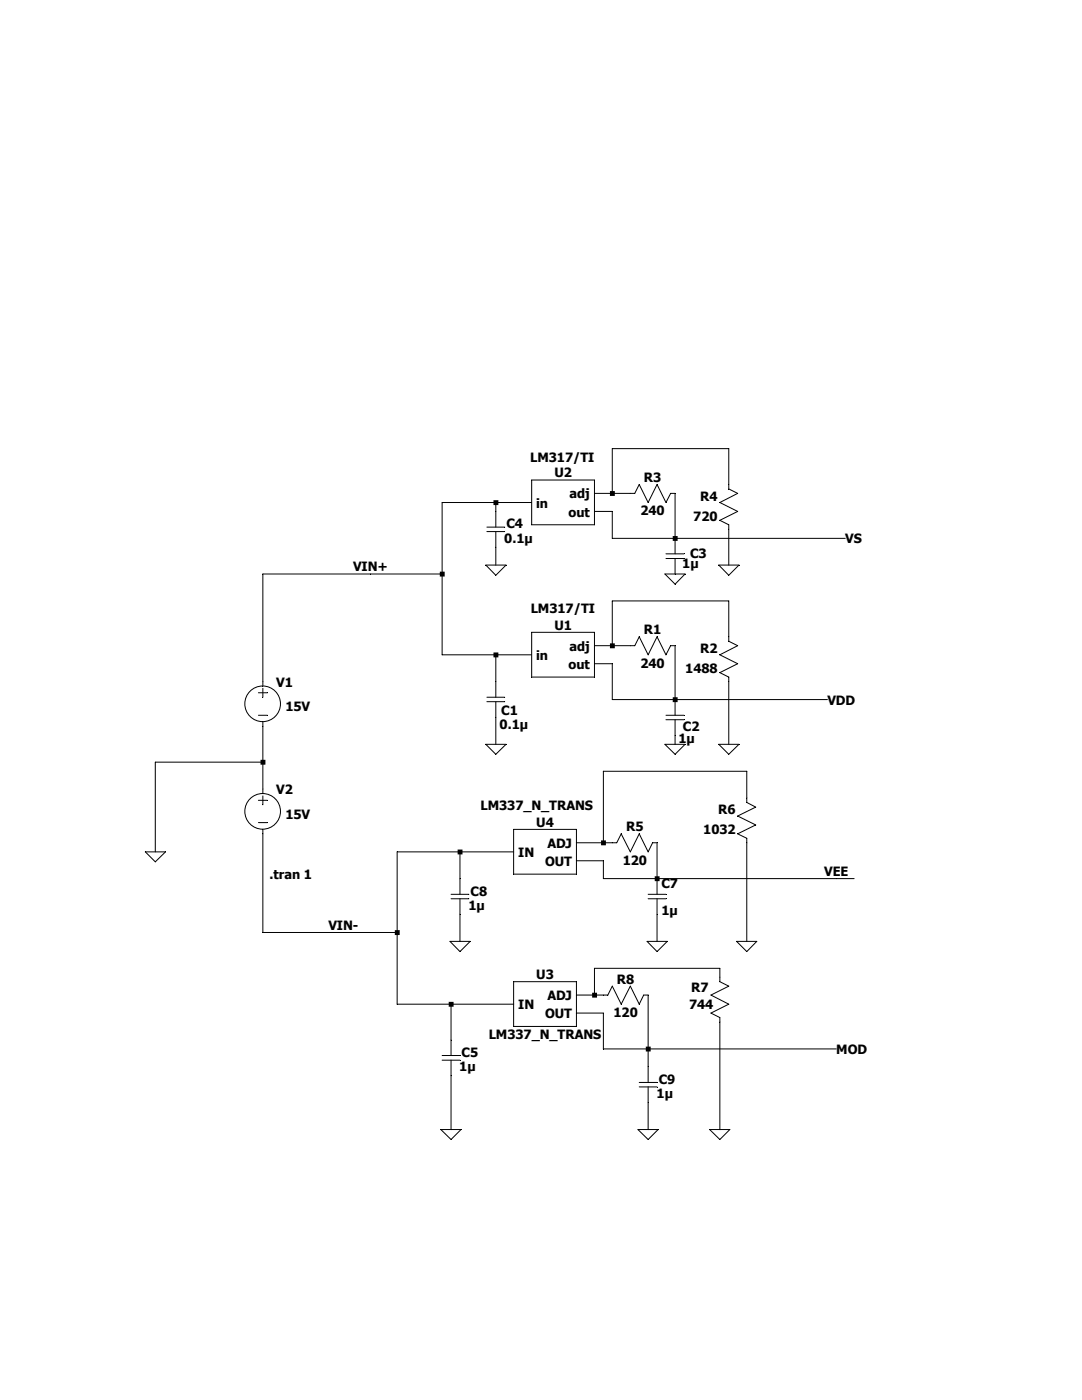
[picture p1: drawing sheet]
<svg xmlns="http://www.w3.org/2000/svg" width="216mm" height="279mm" viewBox="0 0 216 279" stroke-linecap="round" stroke-linejoin="round" font-family="sans-serif">
<g fill="none" stroke="#000" stroke-width=".2">
<path d="M51.6 138.3h1.7M52.5 136v.9M52.5 137.4v1.7M51.6 142.7h1.7M52.5 144.1v.8"/>
<circle cx="52.4" cy="140.5" r="3.6"/>
</g>
<path d="M106.1 126.2h12.5v8.9h-12.5z" fill="#fff"/>
<path d="M97.2 139.1h3.5M98.9 136v3.1M106.1 126.2h12.5v8.9h-12.5zM125.8 128.9h.9l.9-1.8 1.7 3.6 1.8-3.6 1.8 3.6 .9-1.8h.9M134.7 139.6v3.1M145.4 127.1v.9l1.8 .9-3.6 1.8 3.6 1.8-3.6 1.7 1.8 .9v.9M97.2 140h3.5M98.9 140v3.2M132.9 142.7h3.6M132.9 143.6h3.6M134.7 143.6v3.2" fill="none" stroke="#000" stroke-width=".2"/>
<path d="M106.1 95.8h12.5v8.9h-12.5z" fill="#fff"/>
<path d="M106.1 95.8h12.5v8.9h-12.5zM125.8 98.5h.9l.9-1.8 1.7 3.6 1.8-3.6 1.8 3.6 .9-1.8h.9M145.4 96.7v.9l1.8 .9-3.6 1.8 3.6 1.8-3.6 1.7 1.8 .9v.9M97.2 105.2h3.5M97.2 106.1h3.5M98.9 102.1v3.1M98.9 106.1v3.1M132.9 110.5h3.6M132.9 111.5h3.6M134.7 107.4v3.1M134.7 111.5v3.1" fill="none" stroke="#000" stroke-width=".2"/>
<path d="M102.5 195.9h12.5v9h-12.5z" fill="#fff"/>
<path d="M102.5 195.9h12.5v9h-12.5z" fill="none" stroke="#000" stroke-width=".2"/>
<path d="M102.5 165.5h12.5v9h-12.5z" fill="#fff"/>
<g fill="none" stroke="#000" stroke-width=".2">
<path d="M118.6 98.5h7.2M134.7 98.5v8.9M145.4 96.7v-7.2h-23.2v9M88.2 114.6h-35.7v21.4M96.9 112.8h4.1l-2.1 2zM98.9 100.3v1.8M98.9 109.2v3.6M106.1 100.3h-17.9v30.4h17.9M118.6 102.1h3.6v5.3h46.5M132.7 114.6h4l-2 2zM143.4 112.8h4l-2 2zM145.4 105.6v7.2"/>
<path d="M98.9 130.7v5.3M118.6 132.5h3.6v7.1h42.9M118.6 128.9h7.2M134.7 128.9v10.7M145.4 127.1v-7.2h-23.2v9M145.4 136v12.5M51.6 159.7h1.7M52.5 144.9v13.5M52.5 158.8v1.8M52.5 152.1h-21.5v17.9M96.9 148.5h4.1l-2.1 2zM98.9 143.2v5.3"/>
<path d="M132.7 148.5h4l-2 2zM134.7 146.8v1.7M143.4 148.5h4l-2 2zM29 170h4l-2 2zM51.6 164.2h1.7M52.5 165.5v20.6h26.7M90 178.5h3.6M90 179.4h3.6M91.8 170v8.5M91.8 179.4v8.5M102.5 165.5h12.5v9h-12.5zM102.5 170h-23.3v30.4h23.3"/>
<path d="M115 168.2h8.1l.9-1.8 1.8 3.6 1.8-3.6 1.7 3.6 .9-1.8h.9v10.3M115 171.8h5.4v3.5h50M120.4 168.2v-14.3h28.6v6.2l1.8 1-3.6 1.8 3.6 1.7-3.6 1.8 1.8 .9v20.6M129.3 178.5h3.6M129.3 179.4h3.6M131.1 179.4v8.5M89.8 187.9h4l-2 2zM115 198.6h6.3l.9-1.8 1.8 3.6 1.8-3.6 1.8 3.6 .8-1.8h.9v17.4M118.6 198.6v-5.3h25v2.6l1.8 .9-3.5 1.8 3.5 1.8-3.5 1.8 1.7 .9v22.3M129.1 187.9h4l-2 2zM147 187.9h4l-2 2zM88.2 210.7h3.6"/>
<path d="M88.2 211.6h3.6M90 200.4v10.3M90 211.6v13.8M115 202.2h5.4v7.1h46.5M127.6 216h3.5M127.6 216.9h3.5M129.3 216.9v8.5M88 225.4h4l-2 2zM127.3 225.4h4l-2 2zM141.6 225.4h4l-2 2z"/>
<circle cx="52.4" cy="161.9" r="3.6"/>
</g>
<path d="M52 151.6h1v1h-1zM78.8 185.6h1v1h-1zM87.8 114.1h.9v1h-.9zM89.5 199.9h1v1h-1zM91.3 169.5h1v1h-1zM98.5 99.8h.9v1h-.9zM98.5 130.2h.9v1h-.9zM118.2 198.1h.9v1h-.9zM119.9 167.7h1v1h-1zM121.7 98h1v1h-1zM121.7 128.4h1v1h-1zM128.9 208.9h.9v.9h-.9zM130.6 174.9h1v1h-1zM134.2 107h1v.9h-1zM134.2 139.1h1v1h-1z" fill-rule="evenodd" fill="#000"/>
<g font-size="2.6">
<text x="105.8" y="92.3">LM317/TI</text>
<text x="110.6" y="95.3">U2</text>
<text x="107" y="101.3">in</text>
<text x="113.6" y="99.5">adj</text>
<text x="128.5" y="96.2">R3</text>
<text x="139.7" y="99.9">R4</text>
<text x="101" y="105.4">C4</text>
<text x="113.5" y="103.1">out</text>
<text x="127.8" y="102.8">240</text>
<text x="138.3" y="104">720</text>
<text x="100.6" y="108.3">0.1µ</text>
<text x="136.1" y="113.5">1µ</text>
<text x="137.7" y="111.3">C3</text>
<text x="168.7" y="108.5">VS</text>
<text x="70.4" y="114">VIN+</text>
<text x="105.9" y="122.3">LM317/TI</text>
<text x="110.6" y="125.7">U1</text>
<text x="107" y="131.7">in</text>
<text x="113.6" y="129.9">adj</text>
<text x="128.5" y="126.6">R1</text>
<text x="139.7" y="130.3">R2</text>
<text x="55.1" y="137">V1</text>
<text x="113.5" y="133.5">out</text>
<text x="127.8" y="133.2">240</text>
<text x="136.7" y="134.4">1488</text>
<text x="56.9" y="141.9">15V</text>
<text x="100" y="142.7">C1</text>
<text x="165.1" y="140.6">VDD</text>
<text x="99.7" y="145.5">0.1µ</text>
<text x="135.4" y="148.2">1µ</text>
<text x="136.3" y="145.9">C2</text>
<text x="55.1" y="158.5">V2</text>
<text x="95.9" y="161.6">LM337_N_TRANS</text>
<text x="56.9" y="163.4">15V</text>
<text x="107" y="165">U4</text>
<text x="124.9" y="165.9">R5</text>
<text x="140.3" y="166.5">1032</text>
<text x="143.3" y="162.5">R6</text>
<text x="103.4" y="171">IN</text>
<text x="108.8" y="172.8">OUT</text>
<text x="109.2" y="169.2">ADJ</text>
<text x="124.2" y="172.6">120</text>
<text x="53.8" y="175.5">.tran 1</text>
<text x="93.9" y="178.7">C8</text>
<text x="132" y="177.2">C7</text>
<text x="164.5" y="174.8">VEE</text>
<text x="65.5" y="185.6">VIN-</text>
<text x="93.5" y="181.6">1µ</text>
<text x="132" y="182.6">1µ</text>
<text x="107" y="195.4">U3</text>
<text x="123.1" y="196.3">R8</text>
<text x="137.9" y="198">R7</text>
<text x="103.4" y="201.4">IN</text>
<text x="108.8" y="203.2">OUT</text>
<text x="109.2" y="199.6">ADJ</text>
<text x="122.4" y="202.9">120</text>
<text x="137.5" y="201.4">744</text>
<text x="97.5" y="207.4">LM337_N_TRANS</text>
<text x="91.7" y="213.8">1µ</text>
<text x="92.1" y="210.9">C5</text>
<text x="166.9" y="210.4">MOD</text>
<text x="131" y="219.2">1µ</text>
<text x="131.4" y="216.3">C9</text>
</g>
</svg>
